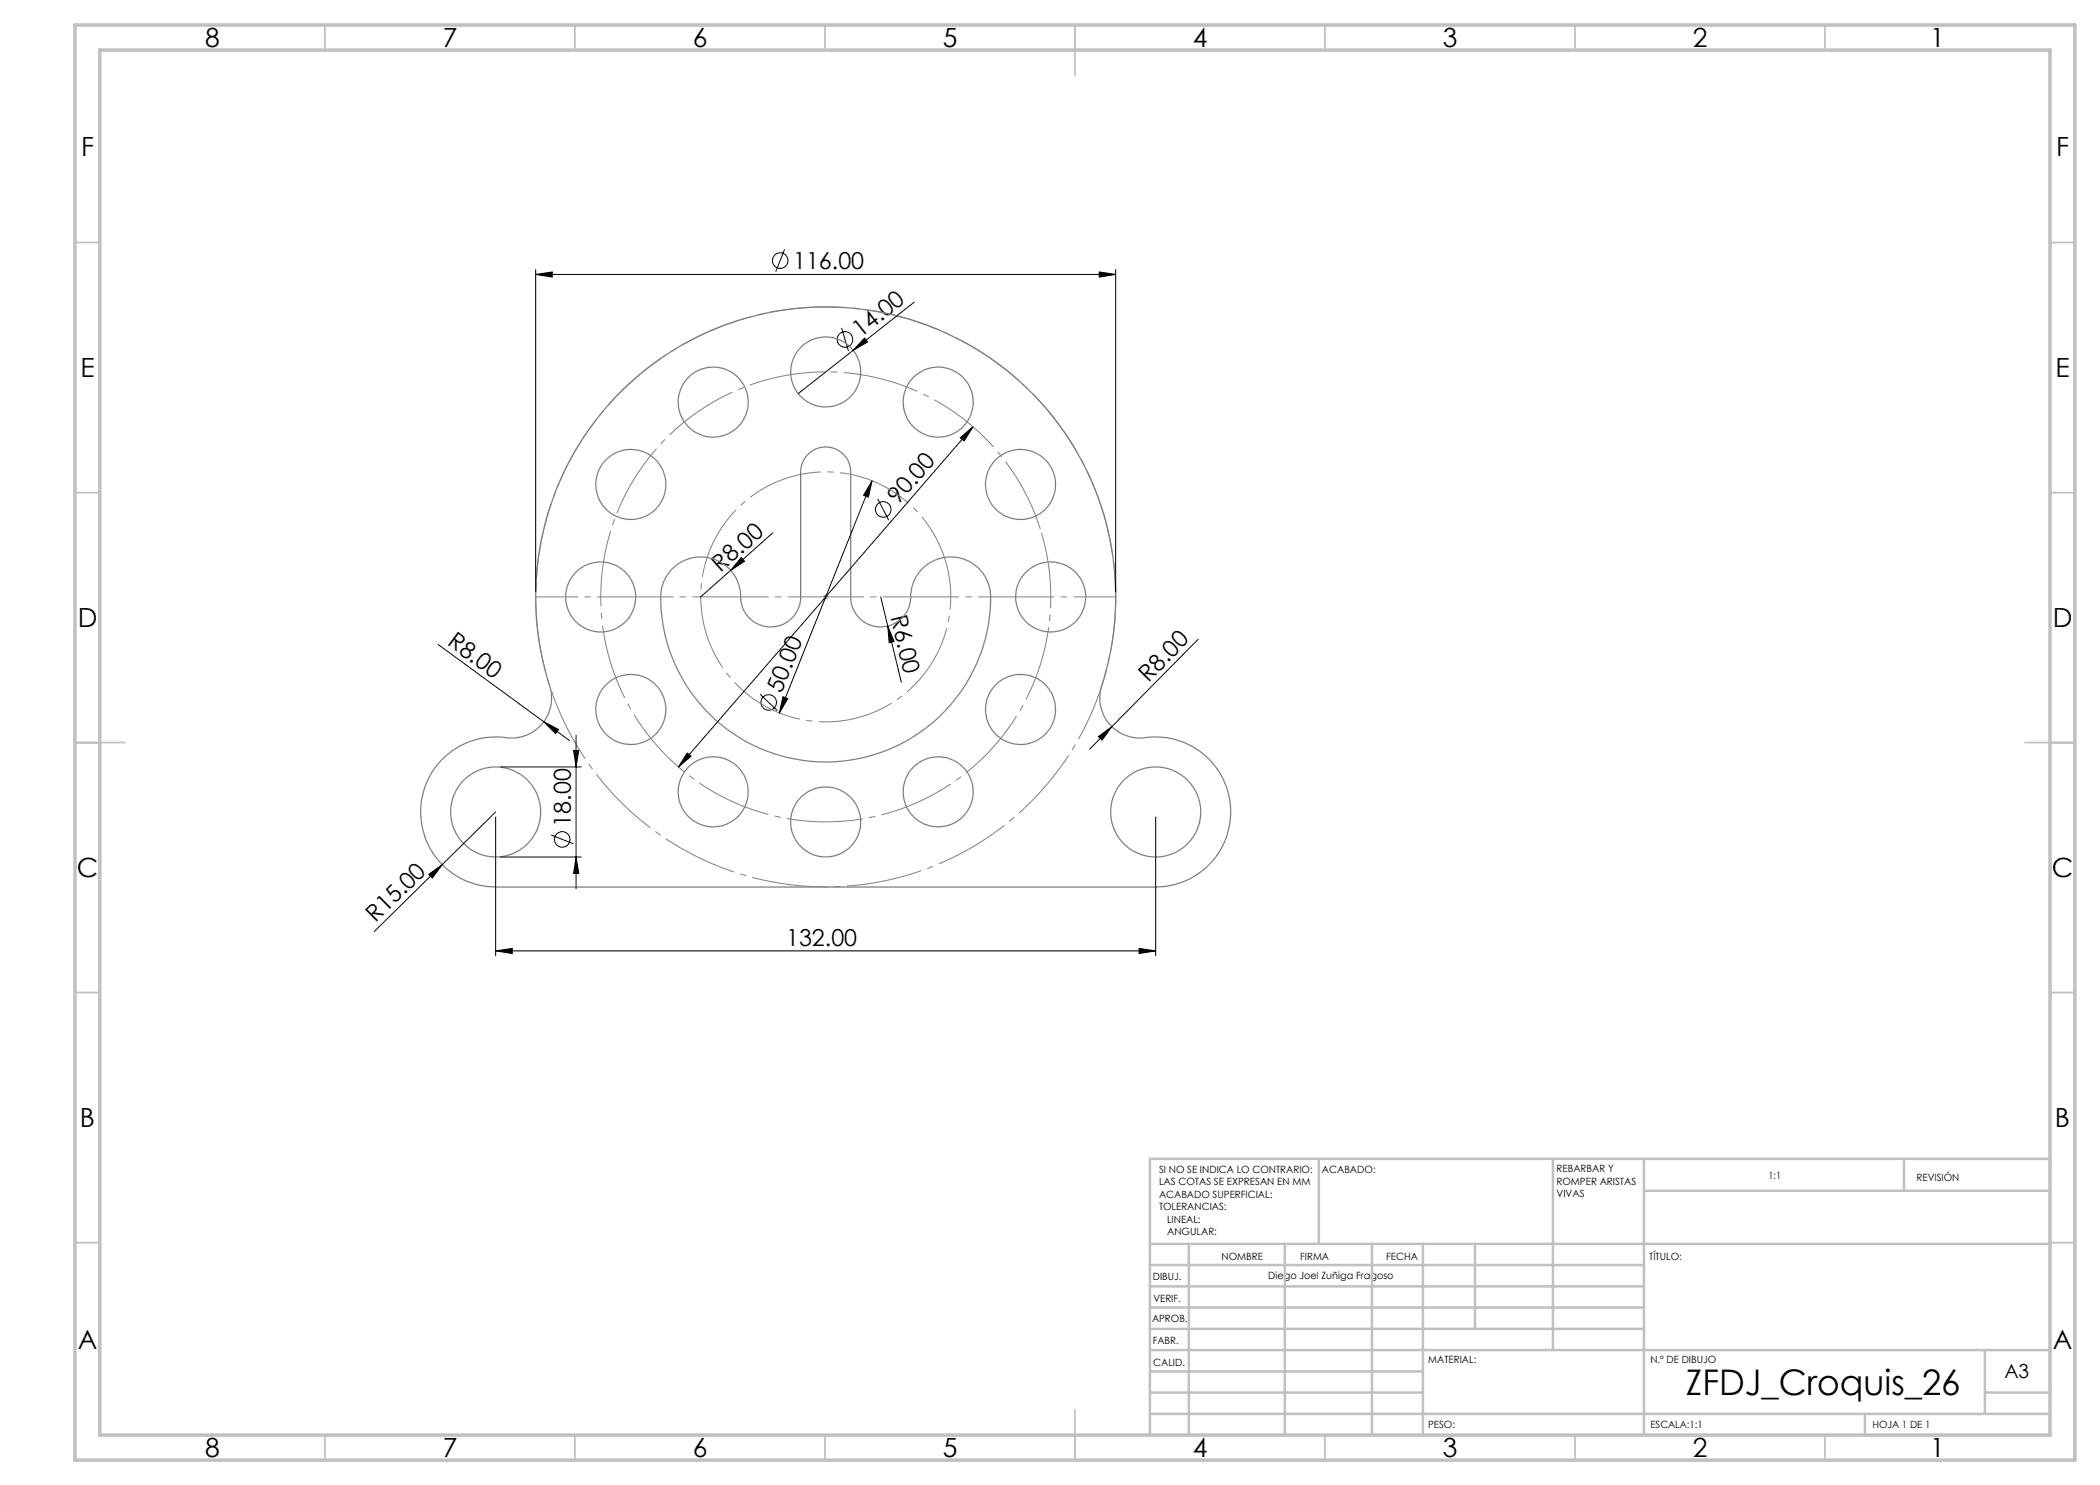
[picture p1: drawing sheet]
<svg xmlns="http://www.w3.org/2000/svg" width="420mm" height="297mm" viewBox="0 0 420 297" stroke-linecap="round" stroke-linejoin="round" font-family="sans-serif">
<g fill="none" stroke="#000" stroke-width=".2">
<path d="M107.1 54.9l3.4-.5v1zM107.1 53.9v64.5M107.1 54.9h116M156.9 49.9l-1.7 4.4M219.9 54.4l3.2 .5-3.2 .5zM223.1 53.9v64.5M168.3 65.6l1.4 4.6M172.9 67.6l.6 .8-2.9 1.7zM182.8 60.4l-23.2 18.3M174.4 96.2l-18.5 46.4M174.4 96.2l-.7 3.2-1-.3zM175.5 99.8l2.2 4.2"/>
<path d="M192.1 87.6l2.5-2.2-1.8 2.8zM194.6 85.4l-58.9 68M146.1 114.1l-6 5.3M148.2 111.5l.7 .8-2.8 1.8zM154.6 106.5l-8.5 7.6M176.1 119.4l1.5 5.8M87.6 128.9l21.2 15.5M152 138.8l3.5 3.3M156.6 139.3l1 .4-1.7 2.9zM177.6 125.2l1.2 3.1-1 .2zM177.6 125.2l2.7 11.3M239.6 127.8l-17.2 17.5"/>
<path d="M100.1 153.4h16.1M108.8 144.4l2.9 1.5-.6 .8zM108.8 144.4l5.1 3.7M114.7 150.1h1l-.5 3.3zM115.2 147v30.8M137.4 150.6l.8 .6-2.5 2.2zM219.7 147.3l2.7-2-2 2.7zM222.4 145.3l-4.5 4.6M85.8 174.9l2.6-2-1.9 2.7zM88.4 172.9l-13.5 13.4M99.1 162.4l-10.7 10.5M99.1 163.4v27.8"/>
<path d="M100.1 171.4h16.1M110.2 167l4.5 1.8M115.2 171.4l.5 3.3h-1zM231.1 163.4v27.8M99.1 190.2l3.3-.5v1zM99.1 190.2h132M227.8 189.7l3.3 .5-3.3 .5z"/>
<circle cx="156" cy="52.1" r="1.56"/>
<circle cx="169" cy="67.9" r="1.56"/>
<circle cx="176.6" cy="101.9" r="1.56"/>
<circle cx="153.7" cy="140.5" r="1.55"/>
<circle cx="112.5" cy="167.9" r="1.55"/>
</g>
<path d="M164.6 119.4h1M164.8 119l.7 .8M165.1 118.9v1M165.5 119l-.7 .8" fill="none" stroke="#808080" stroke-width=".2"/>
<g fill="none" stroke="#808080" stroke-width=".25">
<path d="M123.4 79.1a58 58 0 0 1 71.9-9.3 58 58 0 0 1 24.8 68.1 8.1 8.1 0 0 0 10.1 9.5 15 15 0 0 1 15.9 14.5 15 15 0 0 1-15 15.5h-132.5a15 15 0 0 1-14.4-16.8 15 15 0 0 1 17.8-13 8 8 0 0 0 7.9-10.4 58.1 58.1 0 0 1 13.5-58.1zM134.3 113.9a8 8 0 0 1 9.1-1.8 8 8 0 0 1 4.8 8 6 6 0 0 0 6.3 5.3 6 6 0 0 0 5.6-6l.1-25.3a5 5 0 0 1 5.1-4.7 5 5 0 0 1 4.8 5v25.3a6 6 0 0 0 6.6 5.7 6 6 0 0 0 5.5-6.8 8 8 0 0 1 8.8-7.2 8 8 0 0 1 7.1 8.9 33 33 0 0 1-34 32.1 33 33 0 0 1-31.9-34.2 8.5 8.5 0 0 1 2.1-4.3z"/>
<circle cx="165.1" cy="74.4" r="7"/>
<circle cx="126.2" cy="96.9" r="7"/>
<circle cx="142.6" cy="80.4" r="7"/>
<circle cx="187.6" cy="80.4" r="7"/>
<circle cx="204.1" cy="96.9" r="7"/>
<circle cx="120.1" cy="119.4" r="7"/>
<circle cx="210.1" cy="119.4" r="7"/>
<circle cx="126.2" cy="141.9" r="7"/>
<circle cx="142.6" cy="158.4" r="7"/>
<circle cx="187.6" cy="158.4" r="7"/>
<circle cx="204.1" cy="141.9" r="7"/>
<circle cx="99.1" cy="162.4" r="9"/>
<circle cx="165.1" cy="164.4" r="7"/>
<circle cx="231.1" cy="162.4" r="9"/>
</g>
<path d="M208.2 106.2a45 45 0 0 0-75.4-18.1 45 45 0 0 0 20.7 74.7 45 45 0 0 0 55.3-54.3l-.6-2.3" fill="none" stroke="#808080" stroke-width=".2" stroke-dasharray="15.2 1.3 1.3 1.3" stroke-dashoffset="-.4" stroke-linecap="butt"/>
<path d="M189.1 112.1a25 25 0 0 0-41.9-10.1 25 25 0 0 0 11.4 41.5 25 25 0 0 0 30.8-30.1l-.3-1.3" fill="none" stroke="#808080" stroke-width=".2" stroke-dasharray="15.2 1.3 1.3 1.3" stroke-dashoffset="5.3" stroke-linecap="butt"/>
<path d="M220.6 102.4a58 58 0 0 0-97.2-23.3 58 58 0 0 0 26.7 96.3 58 58 0 0 0 71.3-70.1l-.8-2.9" fill="none" stroke="#808080" stroke-width=".2" stroke-dasharray="15.2 1.3 1.3 1.3" stroke-dashoffset="6.4" stroke-linecap="butt"/>
<path d="M107.2 119.4h116" fill="none" stroke="#808080" stroke-width=".2" stroke-dasharray="15.2 1.3 1.3 1.3" stroke-dashoffset="6.8" stroke-linecap="butt"/>
<g fill="none" stroke="#c0c0c0" stroke-width=".35">
<path d="M65 5v5M115 5v5M165 5v5M215 5v10M265 5v5M315 5v5M365 5v5M15 48.5h5M410 48.5h5M15 98.5h5M410 98.5h5M15 148.5h10"/>
<path d="M405 148.5h10M15 198.5h5M410 198.5h5M15 248.5h5M410 248.5h5M65 287v5M115 287v5M165 287v5M215 282v10M265 287v5M315 287v5M365 287v5"/>
</g>
<g fill="none" stroke="#c0c0c0" stroke-width=".5">
<path d="M263.8 231.8v17M310.6 231.8v38.2M328.8 231.8v55.2M328.8 238.2h81.2M380.8 231.8v6.4M410 231.8h-180v55.2M230 248.8h180M230 257.3h98.8M230 253h98.8M237.8 248.8v38.2M257 248.8v38.2M274.4 248.8v38.2"/>
<path d="M284.6 248.8v38.2M295 248.8v17M230 265.8h98.8M230 261.5h98.8M230 278.5h54.6M230 274.3h54.6M230 270h180M397 278.5h13M397 270v12.8M230 282.8h180M373 282.8v4.2"/>
</g>
<path d="M15 5h400v287h-400zM20 10h390v277h-390z" fill="none" stroke="#c0c0c0" stroke-width=".7"/>
<g fill="#000">
<path d="M172.9 67.6l.6 .8-2.9 1.7zM148.2 111.5l.7 .8-2.8 1.8zM177.6 125.2l1.2 3.1-1 .2zM108.8 144.4l2.9 1.5-.6 .8zM219.7 147.3l2.7-2-2 2.7zM85.8 174.9l2.6-2-1.9 2.7z"/>
<path d="M107.1 54.9l3.4-.5v1zM219.9 54.4l3.2 .5-3.2 .5zM99.1 190.2l3.3-.5v1zM227.8 189.7l3.3 .5-3.3 .5z"/>
<path d="M174.4 96.2l-1.7 2.9 1 .3zM156.6 139.3l-.7 3.3 1.7-2.9z"/>
<path d="M137.4 150.6l-1.7 2.8 2.5-2.2zM192.1 87.6l.7 .6 1.8-2.8z"/>
<path d="M115.2 171.4l.5 3.3h-1zM114.7 150.1h1l-.5 3.3z"/>
</g>
<text font-size="7.1" x="337.2" y="279">ZFDJ_Croquis_26</text>
<g font-size="5.3">
<text x="41" y="9.5">8</text>
<text x="88.5" y="9.5">7</text>
<text x="138.5" y="9.5">6</text>
<text x="188.5" y="9.5">5</text>
<text x="238.5" y="9.5">4</text>
<text x="288.5" y="9.5">3</text>
<text x="338.5" y="9.5">2</text>
<text x="386" y="9.5">1</text>
<text x="16.2" y="31.2">F</text>
<text x="411.2" y="31.2">F</text>
<text x="16.1" y="75.5">E</text>
<text x="411.1" y="75.5">E</text>
<text x="15.5" y="125.5">D</text>
<text x="410.5" y="125.5">D</text>
<text x="15.4" y="175.5">C</text>
<text x="410.4" y="175.5">C</text>
<text x="16" y="225.5">B</text>
<text x="411" y="225.5">B</text>
<text x="15.5" y="269.7">A</text>
<text x="410.5" y="269.7">A</text>
<text x="41" y="291.5">8</text>
<text x="88.5" y="291.5">7</text>
<text x="138.5" y="291.5">6</text>
<text x="188.5" y="291.5">5</text>
<text x="238.5" y="291.5">4</text>
<text x="288.5" y="291.5">3</text>
<text x="338.5" y="291.5">2</text>
<text x="386" y="291.5">1</text>
</g>
<g font-size="4.7">
<text x="158.6" y="53.8">116.00</text>
<text x="172.1" y="67.6" transform="rotate(-38 172.1 67.6)">14.00</text>
<text x="179.6" y="101.1" transform="rotate(-49 179.6 101.1)">90.00</text>
<text x="144.1" y="114.6" transform="rotate(-42 144.1 114.6)">R8.00</text>
<text x="178.1" y="123.4" transform="rotate(76 178.1 123.4)">R6.00</text>
<text x="89.3" y="128.8" transform="rotate(36 89.3 128.8)">R8.00</text>
<text x="229.7" y="136.5" transform="rotate(-46 229.7 136.5)">R8.00</text>
<text x="156.3" y="138.7" transform="rotate(-68 156.3 138.7)">50.00</text>
<text x="114.2" y="165.3" transform="rotate(-90 114.2 165.3)">18.00</text>
<text x="75.1" y="184.7" transform="rotate(-45 75.1 184.7)">R15.00</text>
<text x="157.2" y="189.2">132.00</text>
</g>
<text font-size="3.9" x="400.9" y="275.5">A3</text>
<g font-size="2">
<text x="231.8" y="234.6">SI NO SE INDICA LO CONTRARIO:</text>
<text x="231.8" y="237.1">LAS COTAS SE EXPRESAN EN MM</text>
<text x="231.8" y="239.6">ACABADO SUPERFICIAL:</text>
<text x="264.4" y="234.6">ACABADO:</text>
<text x="311.3" y="234.5">REBARBAR Y</text>
<text x="311.3" y="237">ROMPER ARISTAS</text>
<text x="311.3" y="239.5">VIVAS</text>
<text x="353.7" y="235.8">1:1</text>
<text x="383.3" y="236.2">REVISIÓN</text>
<text x="231.8" y="242.1">TOLERANCIAS:</text>
<text x="233.4" y="244.6">LINEAL:</text>
<text x="233.4" y="247.1">ANGULAR:</text>
<text x="244.3" y="252">NOMBRE</text>
<text x="260" y="251.9">FIRMA</text>
<text x="277.2" y="251.9">FECHA</text>
<text x="329.9" y="251.9">TÍTULO:</text>
<text x="230.6" y="256.1">DIBUJ.</text>
<text x="253.7" y="255.9">Diego Joel Zuñiga Fragoso</text>
<text x="230.7" y="260.3">VERIF.</text>
<text x="230.4" y="264.4">APROB.</text>
<text x="230.5" y="268.8">FABR.</text>
<text x="230.7" y="273.1">CALID.</text>
<text x="285.6" y="272.5">MATERIAL:</text>
<text x="330.1" y="272.5">N.º DE DIBUJO</text>
<text x="285.6" y="285.5">PESO:</text>
<text x="330.1" y="285.6">ESCALA:1:1</text>
<text x="374.5" y="285.6">HOJA 1 DE 1</text>
</g>
</svg>
